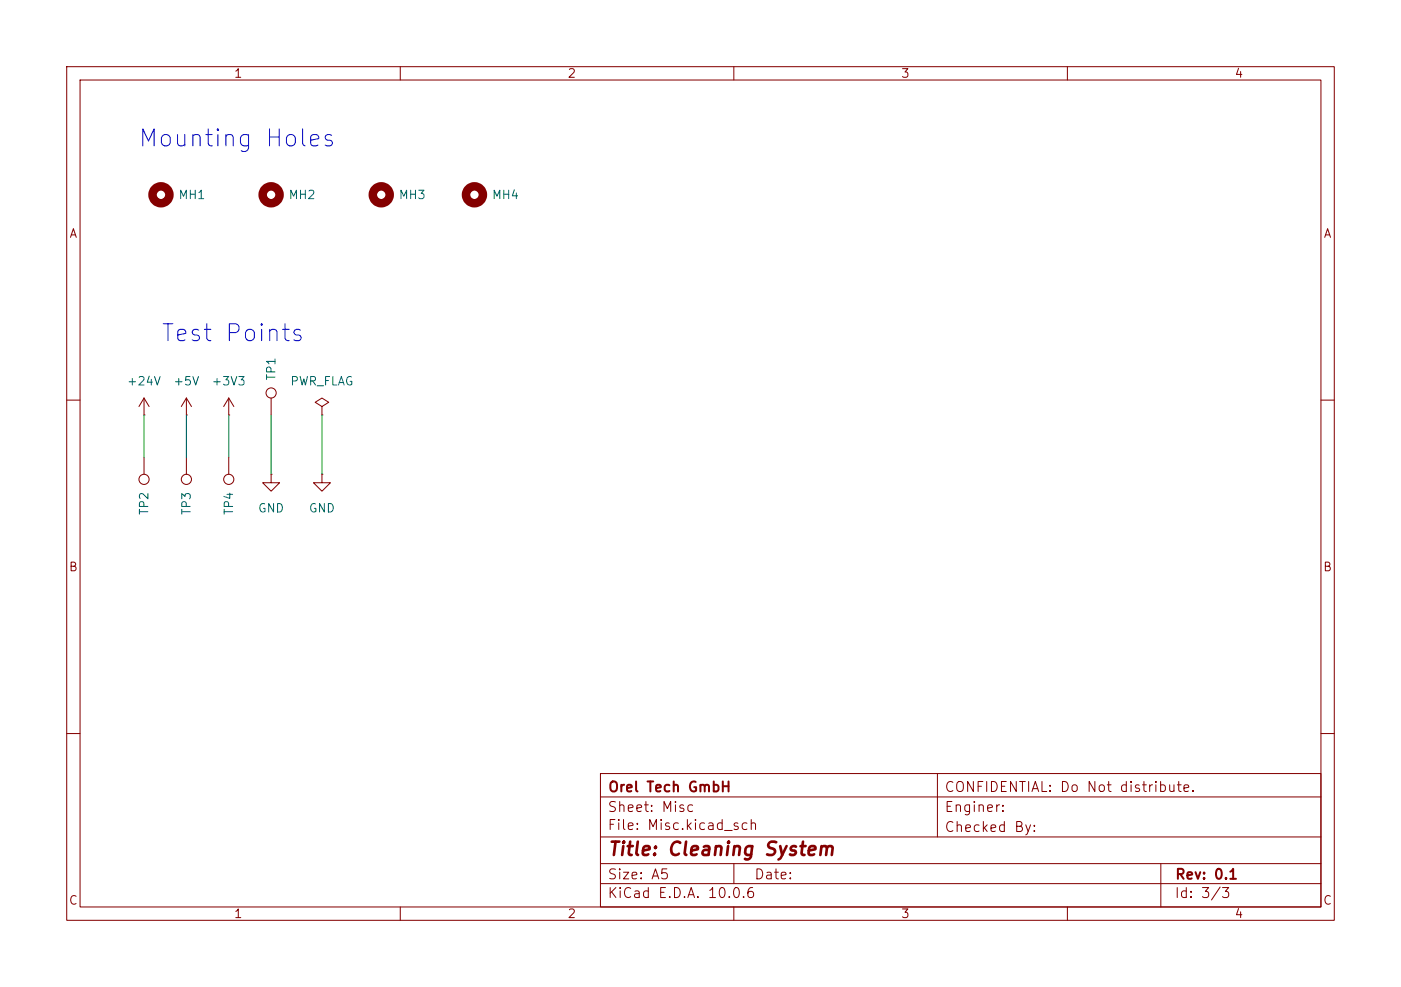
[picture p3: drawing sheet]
<svg xmlns="http://www.w3.org/2000/svg" width="210mm" height="148mm" viewBox="0 0 210 148" stroke-linecap="round" stroke-linejoin="round" font-family="sans-serif">
<g fill="none" stroke="#840000" stroke-width=".15">
<path d="M10 10h190v128h-190zM12 12h186v124h-186zM60 10v2M110 10v2M160 10v2M21.6 59.7v2.5M21.6 59.7l-.8 1.3M21.6 59.7l.8 1.3M27.9 59.7l-.7 1.3M27.9 59.7l.8 1.3M27.9 59.7v2.5M34.3 59.7l-.8 1.3"/>
<path d="M34.3 59.7l.8 1.3M34.3 59.7v2.5M40.6 59.7v2.5M10 60h2M21.6 62.2h.1M21.6 68.6v2.5M27.9 62.2h.1M27.9 68.6v2.5M34.3 62.2h.1M34.3 68.6v2.5M40.6 71.1v1.3h1.3l-1.3 1.3-1.2-1.3h1.2M40.6 71.1h.1"/>
<path d="M48.3 61l1-.7-1-.6-1.1 .6 1.1 .7v1.2M48.3 62.2h.1M48.3 71.1v1.3h1.2l-1.2 1.3-1.3-1.3h1.3M48.3 71.1h.1M198 60h2M10 110h2M90 116h108v20h-108zM90 119.5h108M140.5 116v9.5M198 110h2M60 136v2M90 132.5h108"/>
<path d="M90 129.5h108M90 125.5h108M110 136v2M110 129.5v3M160 136v2M174 129.5v6.5"/>
<circle cx="40.6" cy="58.9" r=".76"/>
<circle cx="21.6" cy="71.9" r=".76"/>
<circle cx="27.9" cy="71.9" r=".76"/>
<circle cx="34.3" cy="71.9" r=".76"/>
</g>
<g fill="none" stroke="#840000" stroke-width="1.3">
<circle cx="24.1" cy="29.2" r="1.27"/>
<circle cx="40.6" cy="29.2" r="1.27"/>
<circle cx="57.1" cy="29.2" r="1.27"/>
<circle cx="71.1" cy="29.2" r="1.27"/>
</g>
<path d="M21.6 62.2v6.4M27.9 62.2v6.4M34.3 62.2v6.4M40.6 62.2v8.9M48.3 62.2v8.9" fill="none" stroke="#009600" stroke-width=".15"/>
<g font-size="2.5" fill="#0000c2">
<text x="20.5" y="22.6">Mounting Holes</text>
<text x="24" y="51.9">Test Points</text>
</g>
<text font-size="2" fill="#840000" x="91" y="128.8">Title: Cleaning System</text>
<g font-size="1.5" fill="#840000">
<text x="91.1" y="119.1">Orel Tech GmbH</text>
<text x="141.5" y="119.1">CONFIDENTIAL: Do Not distribute.</text>
<text x="91" y="124.8">File: Misc.kicad_sch</text>
<text x="91" y="122.1">Sheet: Misc</text>
<text x="141.5" y="122.1">Enginer:</text>
<text x="141.5" y="125.1">Checked By:</text>
<text x="91" y="135">KiCad E.D.A. 10.0.6</text>
<text x="91" y="132.2">Size: A5</text>
<text x="113" y="132.2">Date:</text>
<text x="176" y="135">Id: 3/3</text>
<text x="176.1" y="132.2">Rev: 0.1</text>
</g>
<g font-size="1.3" fill="#840000">
<text x="35" y="12">1</text>
<text x="85" y="12">2</text>
<text x="135" y="12">3</text>
<text x="185" y="12">4</text>
<text x="10.3" y="36">A</text>
<text x="198.3" y="36">A</text>
<text x="10.2" y="86">B</text>
<text x="198.2" y="86">B</text>
<text x="10.2" y="136">C</text>
<text x="35" y="138">1</text>
<text x="85" y="138">2</text>
<text x="135" y="138">3</text>
<text x="185" y="138">4</text>
<text x="198.2" y="136">C</text>
</g>
<g font-size="1.3" fill="#006464">
<text x="26.7" y="30.2">MH1</text>
<text x="43.2" y="30.2">MH2</text>
<text x="59.7" y="30.2">MH3</text>
<text x="73.6" y="30.2">MH4</text>
<text x="18.9" y="58.1">+24V</text>
<text x="25.9" y="58.1">+5V</text>
<text x="31.6" y="58.1">+3V3</text>
<text x="41.6" y="57.2" transform="rotate(-90 41.6 57.2)">TP1</text>
<text x="43.4" y="58.1">PWR_FLAG</text>
<text x="22.6" y="77.3" transform="rotate(-90 22.6 77.3)">TP2</text>
<text x="28.9" y="77.3" transform="rotate(-90 28.9 77.3)">TP3</text>
<text x="35.3" y="77.3" transform="rotate(-90 35.3 77.3)">TP4</text>
<text x="38.6" y="77.2">GND</text>
<text x="46.2" y="77.2">GND</text>
</g>
</svg>
